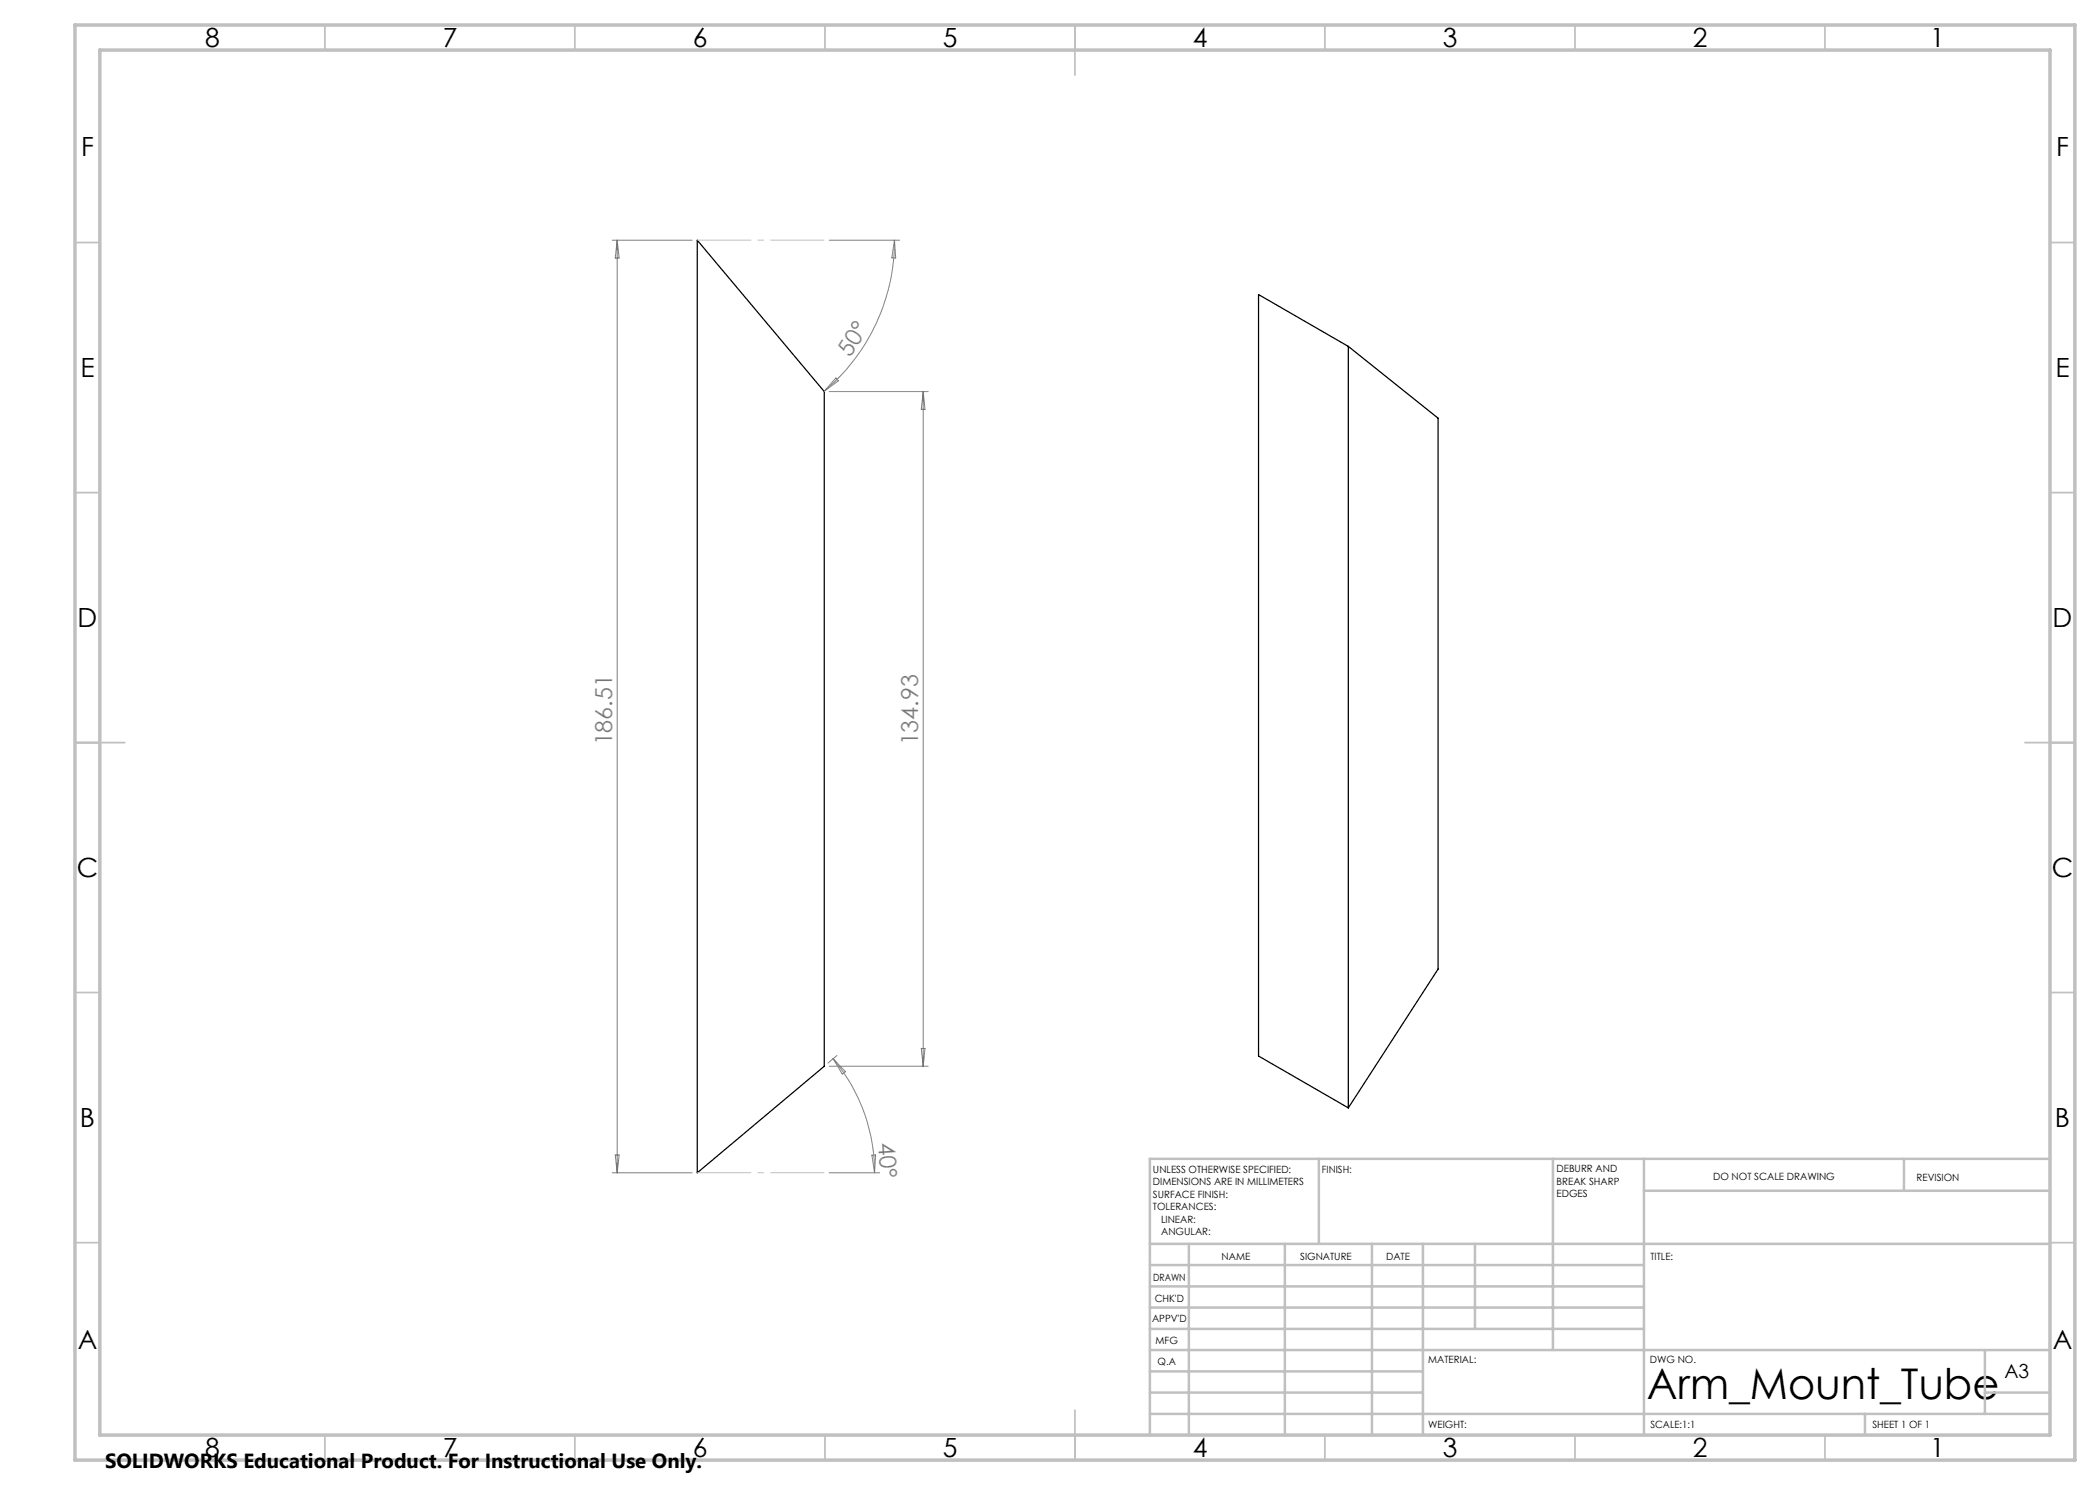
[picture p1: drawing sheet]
<svg xmlns="http://www.w3.org/2000/svg" width="420mm" height="297mm" viewBox="0 0 420 297" stroke-linecap="round" stroke-linejoin="round" font-family="sans-serif">
<path d="M139.5 48l25.4 30.3v135l-25.4 21.3zM269.7 69.3v152.3M269.7 69.3l17.9 14.3v110.2l-17.9 27.8M269.7 69.3l-18-10.4v152.3l18 10.4" fill="none" stroke="#000" stroke-width=".25"/>
<g fill="none" stroke="#808080" stroke-width=".2">
<path d="M122.4 48h16M123.4 48v186.6M123.4 48l.4 3.6h-.8zM165.8 48h14.1M178.9 48a39.3 39.3 0 0 1-14.1 30.3M178.9 48l.2 3.6h-.7zM165.8 78.3h19.8M167.2 75.6l.5 .6-2.9 2.1zM184.6 78.3v135M184.6 78.3l.4 3.6h-.7zM165.8 213.3h19.8M166.6 211.7a35.3 35.3 0 0 1 8.3 22.9"/>
<path d="M166.6 211.7l2.5 2.6-.6 .5zM167.4 211.1l-1.8 1.5M184.3 209.7h.7l-.4 3.6zM122.4 234.6h16M123 231h.8l-.4 3.6zM165.8 234.6h10.1M174.4 231h.7l-.2 3.6z"/>
</g>
<path d="M139.5 48h25.4M139.5 234.5h25.4" fill="none" stroke="#c0c0c0" stroke-width=".2" stroke-dasharray="15.2 1.3 1.3 1.3" stroke-dashoffset="4.4" stroke-linecap="butt"/>
<g fill="none" stroke="#c0c0c0" stroke-width=".35">
<path d="M65 5v5M115 5v5M165 5v5M215 5v10M265 5v5M315 5v5M365 5v5M15 48.5h5M410 48.5h5M15 98.5h5M410 98.5h5M15 148.5h10"/>
<path d="M405 148.5h10M15 198.5h5M410 198.5h5M15 248.5h5M410 248.5h5M65 287v5M115 287v5M165 287v5M215 282v10M265 287v5M315 287v5M365 287v5"/>
</g>
<g fill="none" stroke="#c0c0c0" stroke-width=".5">
<path d="M263.8 231.8v17M310.6 231.8v38.2M328.8 231.8v55.2M328.8 238.2h81.2M380.8 231.8v6.4M410 231.8h-180v55.2M230 248.8h180M230 257.3h98.8M230 253h98.8M237.8 248.8v38.2M257 248.8v38.2M274.4 248.8v38.2"/>
<path d="M284.6 248.8v38.2M295 248.8v17M230 265.8h98.8M230 261.5h98.8M230 278.5h54.6M230 274.3h54.6M230 270h180M397 278.5h13M397 270v12.8M230 282.8h180M373 282.8v4.2"/>
</g>
<path d="M15 5h400v287h-400zM20 10h390v277h-390z" fill="none" stroke="#c0c0c0" stroke-width=".7"/>
<text font-size="8.5" x="329.4" y="279.7">Arm_Mount_Tube</text>
<g font-size="5.3">
<text x="41" y="9.5">8</text>
<text x="88.5" y="9.5">7</text>
<text x="138.5" y="9.5">6</text>
<text x="188.5" y="9.5">5</text>
<text x="238.5" y="9.5">4</text>
<text x="288.5" y="9.5">3</text>
<text x="338.5" y="9.5">2</text>
<text x="386" y="9.5">1</text>
<text x="16.2" y="31.2">F</text>
<text x="411.2" y="31.2">F</text>
<text x="16.1" y="75.5">E</text>
<text x="411.1" y="75.5">E</text>
<text x="15.5" y="125.5">D</text>
<text x="410.5" y="125.5">D</text>
<text x="15.4" y="175.5">C</text>
<text x="410.4" y="175.5">C</text>
<text x="16" y="225.5">B</text>
<text x="411" y="225.5">B</text>
<text x="15.5" y="269.7">A</text>
<text x="410.5" y="269.7">A</text>
<text x="41" y="291.5">8</text>
<text x="88.5" y="291.5">7</text>
<text x="138.5" y="291.5">6</text>
<text x="188.5" y="291.5">5</text>
<text x="238.5" y="291.5">4</text>
<text x="288.5" y="291.5">3</text>
<text x="338.5" y="291.5">2</text>
<text x="386" y="291.5">1</text>
</g>
<g font-size="4.7" fill="#808080">
<text x="170" y="71.6" transform="rotate(-58 170 71.6)">50°</text>
<text x="122.4" y="149.1" transform="rotate(-90 122.4 149.1)">186.51</text>
<text x="183.6" y="149.1" transform="rotate(-90 183.6 149.1)">134.93</text>
<text x="175.6" y="228.6" transform="rotate(86 175.6 228.6)">40°</text>
</g>
<text font-size="4.1" x="21" y="293.7">SOLIDWORKS Educational Product. For Instructional Use Only.</text>
<text font-size="3.9" x="400.9" y="275.5">A3</text>
<g font-size="2">
<text x="230.6" y="234.6">UNLESS OTHERWISE SPECIFIED:</text>
<text x="230.6" y="237.1">DIMENSIONS ARE IN MILLIMETERS</text>
<text x="230.6" y="239.6">SURFACE FINISH:</text>
<text x="264.4" y="234.6">FINISH:</text>
<text x="311.3" y="234.5">DEBURR AND</text>
<text x="311.3" y="237">BREAK SHARP</text>
<text x="311.3" y="239.5">EDGES</text>
<text x="342.6" y="236">DO NOT SCALE DRAWING</text>
<text x="383.3" y="236.2">REVISION</text>
<text x="230.6" y="242.1">TOLERANCES:</text>
<text x="232.2" y="244.6">LINEAR:</text>
<text x="232.2" y="247.1">ANGULAR:</text>
<text x="244.3" y="252">NAME</text>
<text x="260" y="251.9">SIGNATURE</text>
<text x="277.2" y="251.9">DATE</text>
<text x="330.1" y="251.9">TITLE:</text>
<text x="230.6" y="256.1">DRAWN</text>
<text x="230.9" y="260.3">CHK'D</text>
<text x="230.4" y="264.4">APPV'D</text>
<text x="231.1" y="268.8">MFG</text>
<text x="231.5" y="273">Q.A</text>
<text x="285.6" y="272.5">MATERIAL:</text>
<text x="330" y="272.5">DWG NO.</text>
<text x="285.6" y="285.5">WEIGHT:</text>
<text x="330.1" y="285.6">SCALE:1:1</text>
<text x="374.5" y="285.6">SHEET 1 OF 1</text>
</g>
</svg>
